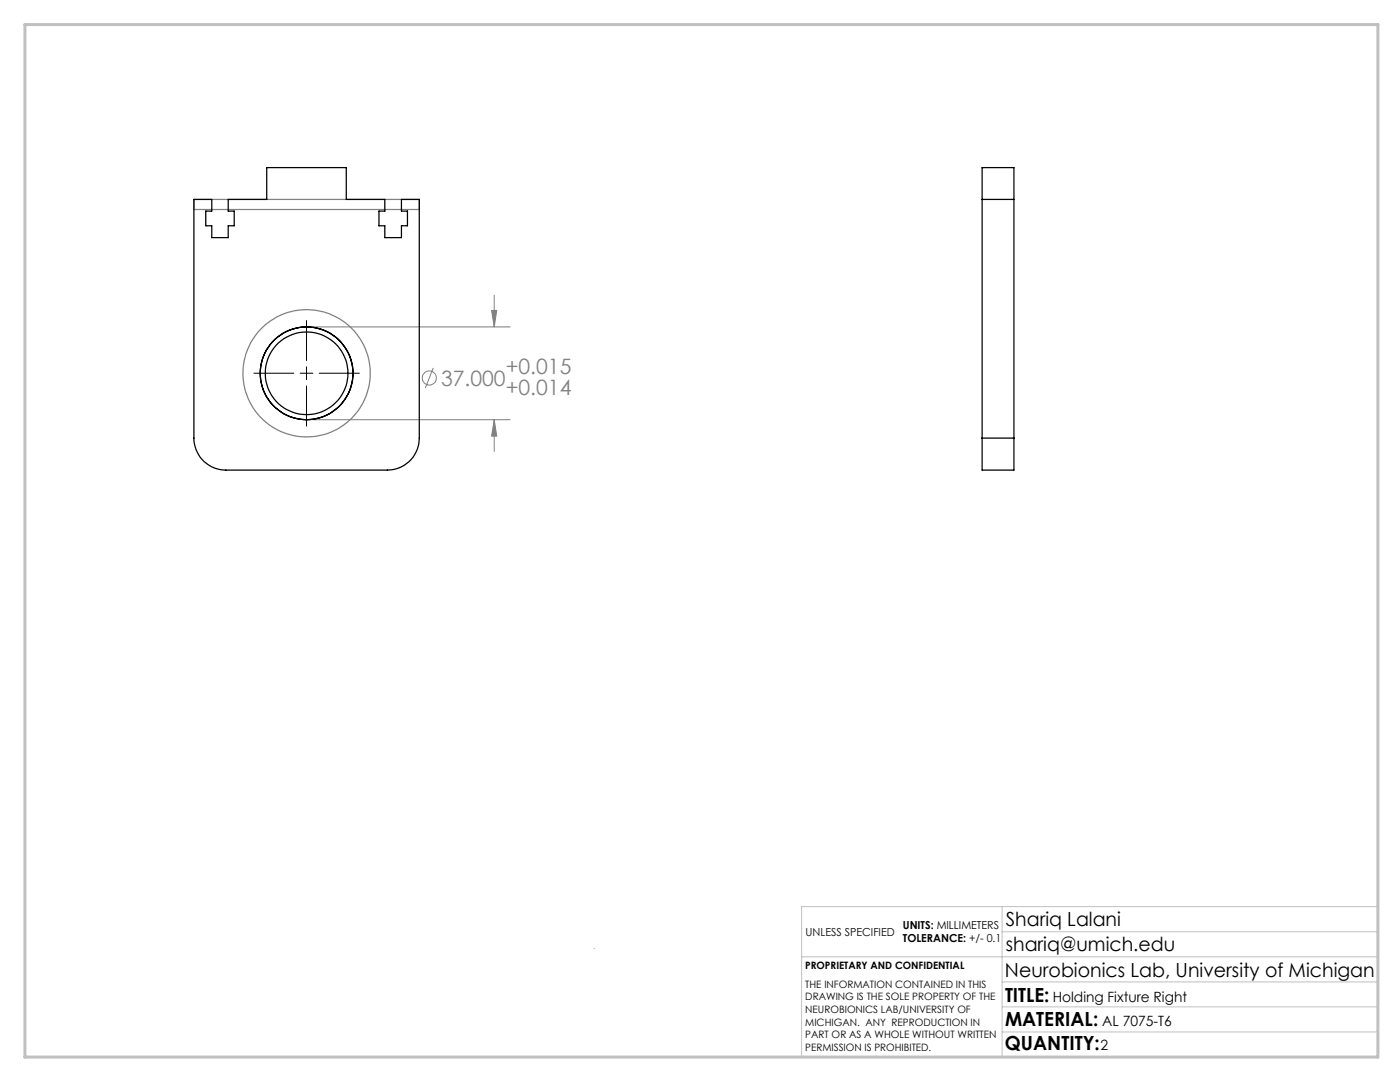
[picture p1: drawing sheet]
<svg xmlns="http://www.w3.org/2000/svg" width="279mm" height="216mm" viewBox="0 0 279 216" stroke-linecap="round" stroke-linejoin="round" font-family="sans-serif">
<g fill="none" stroke="#808080" stroke-width=".2">
<path d="M98.6 58.9v6.3M62.4 65.2h39.4M86.5 73.4l-1.6 4M98.1 61.9h1l-.5 3.3zM62.4 83.7h39.4M98.6 83.7v6.4M98.6 83.7l.5 3.3h-1z"/>
<circle cx="85.7" cy="75.4" r="1.41"/>
</g>
<g fill="none" stroke="#808080" stroke-width=".25">
<path d="M38.7 39.8h45v2h-45z"/>
<circle cx="61.2" cy="74.5" r="12.7"/>
</g>
<path d="M118.6 189.2v.1M160 190.9h115M200 185.9h75M200 180.9v30M200 195.9h75M275 180.9h-115v30M200 205.9h75M200 200.9h75" fill="none" stroke="#c0c0c0" stroke-width=".2"/>
<path d="M5 4.9h270v206h-270z" fill="none" stroke="#c0c0c0" stroke-width=".6"/>
<path d="M50.7 74.5h7.9M59.9 74.5h2.5M61.2 64v7.9M61.2 73.2v2.5M61.2 77v8M63.7 74.5h8" fill="none" stroke="#000" stroke-width=".2"/>
<path d="M98.1 61.9h1l-.5 3.3zM98.6 83.7l.5 3.3h-1z" fill="#808080"/>
<g fill="none" stroke="#000" stroke-width=".25">
<path d="M38.7 39.8h3.6v2.3h-1.2v2.9h1.2v2.4h3.2v-2.4h1.2v-2.9h-1.2v-2.3h7.7v-6.4h15.9v6.4h7.7v2.3h-1.2v2.9h1.2v2.4h3.3v-2.4h1.2v-2.9h-1.2v-2.3h3.6v47.6a6.4 6.4 0 0 1-6.4 6.4h-32.2a6.4 6.4 0 0 1-6.4-6.4zM196 39.8h6.4M196 87.4v6.4h6.4v-6.4M196 87.4v-54h6.4v54M196 87.4h6.4"/>
<circle cx="61.2" cy="74.5" r="8.2"/>
<circle cx="61.2" cy="74.5" r="9.3"/>
</g>
<g font-size="4.2" fill="#808080">
<text x="88" y="77">37.000</text>
<text x="100.9" y="74.7">+0.015</text>
<text x="100.9" y="78.8">+0.014</text>
</g>
<g font-size="3.9">
<text x="200.7" y="184.8">Shariq Lalani</text>
<text x="200.7" y="189.8">shariq@umich.edu</text>
<text x="200.6" y="194.9">Neurobionics Lab, University of Michigan</text>
<text x="200.6" y="199.8">TITLE:</text>
<text x="200.6" y="209.5">QUANTITY:</text>
<text x="200.6" y="204.6">MATERIAL:</text>
</g>
<g font-size="2.8">
<text x="210.1" y="199.8">Holding Fixture Right</text>
<text x="219.7" y="209.5">2</text>
<text x="220" y="204.6">AL 7075-T6</text>
</g>
<g font-size="2.2">
<text x="180.2" y="185.3">UNITS: MILLIMETERS</text>
<text x="160.8" y="186.8">UNLESS SPECIFIED</text>
<text x="180.2" y="188">TOLERANCE: +/- 0.1</text>
</g>
<g font-size="2">
<text x="160.7" y="193.4">PROPRIETARY AND CONFIDENTIAL</text>
<text x="160.7" y="197.1">THE INFORMATION CONTAINED IN THIS</text>
<text x="160.7" y="199.6">DRAWING IS THE SOLE PROPERTY OF THE</text>
<text x="160.7" y="202.1">NEUROBIONICS LAB/UNIVERSITY OF</text>
<text x="160.7" y="204.6">MICHIGAN. ANY REPRODUCTION IN</text>
<text x="160.7" y="207.2">PART OR AS A WHOLE WITHOUT WRITTEN</text>
<text x="160.7" y="209.7">PERMISSION IS PROHIBITED.</text>
</g>
</svg>
